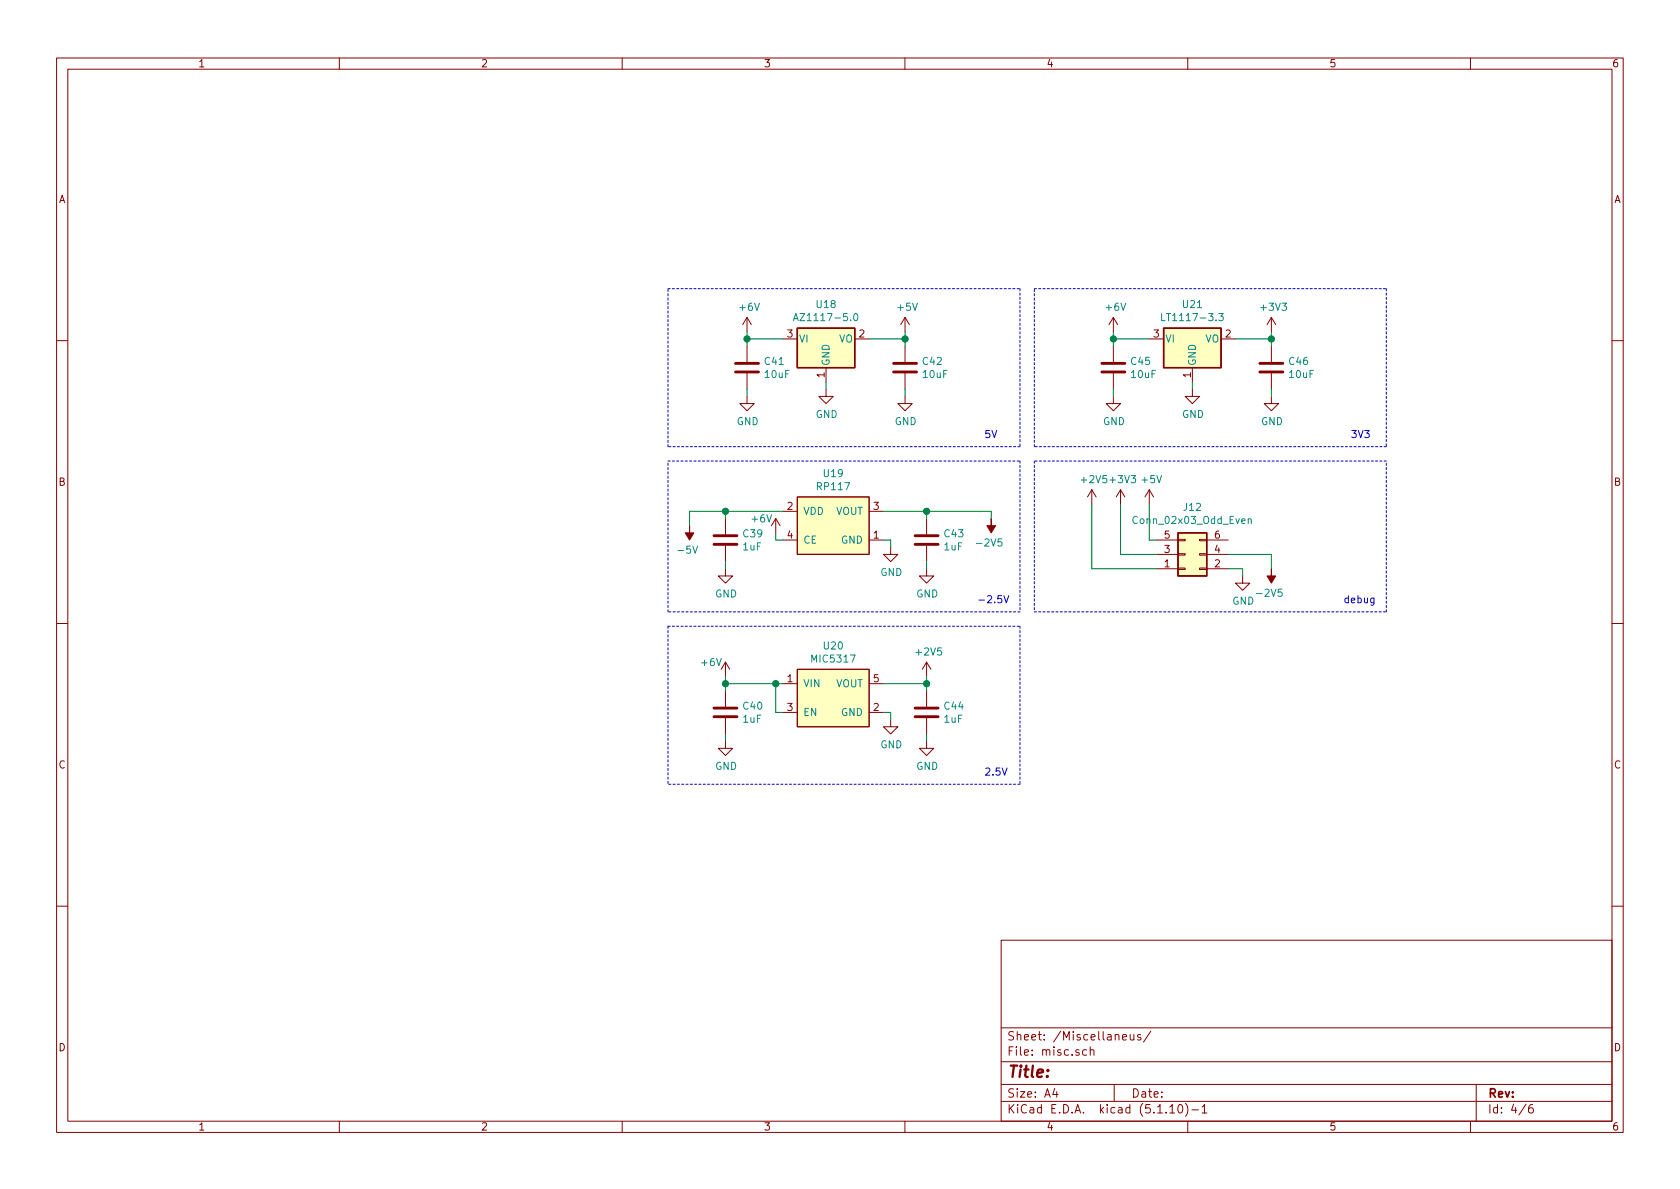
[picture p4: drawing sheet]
EESchema Schematic File Version 4
EELAYER 30 0
EELAYER END
$Descr A4 11693 8268
encoding utf-8
Sheet 4 6
Title ""
Date ""
Rev ""
Comp ""
Comment1 ""
Comment2 ""
Comment3 ""
Comment4 ""
$EndDescr
$Comp
L Regulator_Linear:AZ1117-5.0 U18
U 1 1
P 5750 2350
F 0 "U18" H 5750 2592 50  0000 C CNN
F 1 "AZ1117-5.0" H 5750 2501 50  0000 C CNN
F 2 "Package_TO_SOT_SMD:SOT-223-3_TabPin2" H 5750 2600 50  0001 C CIN
F 3 "https://www.diodes.com/assets/Datasheets/AZ1117.pdf" H 5750 2350 50  0001 C CNN
	1    5750 2350
	1    0    0    -1  
$EndComp
$Comp
L power:+6V #PWR056
U 1 1
P 5200 2300
F 0 "#PWR056" H 5200 2150 50  0001 C CNN
F 1 "+6V" H 5215 2473 50  0000 C CNN
F 2 "" H 5200 2300 50  0001 C CNN
F 3 "" H 5200 2300 50  0001 C CNN
	1    5200 2300
	1    0    0    -1  
$EndComp
Wire Wire Line
	5200 2350 5200 2300
$Comp
L power:GND #PWR059
U 1 1
P 5750 2700
F 0 "#PWR059" H 5750 2450 50  0001 C CNN
F 1 "GND" H 5755 2527 50  0000 C CNN
F 2 "" H 5750 2700 50  0001 C CNN
F 3 "" H 5750 2700 50  0001 C CNN
	1    5750 2700
	1    0    0    -1  
$EndComp
Wire Wire Line
	5750 2650 5750 2700
$Comp
L power:+5V #PWR062
U 1 1
P 6300 2300
F 0 "#PWR062" H 6300 2150 50  0001 C CNN
F 1 "+5V" H 6315 2473 50  0000 C CNN
F 2 "" H 6300 2300 50  0001 C CNN
F 3 "" H 6300 2300 50  0001 C CNN
	1    6300 2300
	1    0    0    -1  
$EndComp
Wire Wire Line
	6300 2350 6300 2300
$Comp
L Device:C C42
U 1 1
P 6300 2550
F 0 "C42" H 6415 2596 50  0000 L CNN
F 1 "10uF" H 6415 2505 50  0000 L CNN
F 2 "Capacitor_SMD:C_0603_1608Metric_Pad1.08x0.95mm_HandSolder" H 6338 2400 50  0001 C CNN
F 3 "~" H 6300 2550 50  0001 C CNN
	1    6300 2550
	1    0    0    -1  
$EndComp
Wire Wire Line
	6300 2350 6300 2400
Connection ~ 6300 2350
$Comp
L Device:C C41
U 1 1
P 5200 2550
F 0 "C41" H 5315 2596 50  0000 L CNN
F 1 "10uF" H 5315 2505 50  0000 L CNN
F 2 "Capacitor_SMD:C_0603_1608Metric_Pad1.08x0.95mm_HandSolder" H 5238 2400 50  0001 C CNN
F 3 "~" H 5200 2550 50  0001 C CNN
	1    5200 2550
	1    0    0    -1  
$EndComp
Wire Wire Line
	5200 2350 5200 2400
Connection ~ 5200 2350
$Comp
L power:GND #PWR057
U 1 1
P 5200 2750
F 0 "#PWR057" H 5200 2500 50  0001 C CNN
F 1 "GND" H 5205 2577 50  0000 C CNN
F 2 "" H 5200 2750 50  0001 C CNN
F 3 "" H 5200 2750 50  0001 C CNN
	1    5200 2750
	1    0    0    -1  
$EndComp
Wire Wire Line
	5200 2700 5200 2750
$Comp
L power:GND #PWR063
U 1 1
P 6300 2750
F 0 "#PWR063" H 6300 2500 50  0001 C CNN
F 1 "GND" H 6305 2577 50  0000 C CNN
F 2 "" H 6300 2750 50  0001 C CNN
F 3 "" H 6300 2750 50  0001 C CNN
	1    6300 2750
	1    0    0    -1  
$EndComp
Wire Wire Line
	6300 2700 6300 2750
Wire Wire Line
	5200 2350 5450 2350
Wire Wire Line
	6050 2350 6300 2350
$Comp
L own:RP117 U?
U 1 1
P 5800 3650
AR Path="/605249CC/6088BF89" Ref="U?"  Part="1" 
AR Path="/60869BAE/6088BF89" Ref="U19"  Part="1" 
F 0 "U19" H 5800 4015 50  0000 C CNN
F 1 "RP117" H 5800 3924 50  0000 C CNN
F 2 "Package_TO_SOT_SMD:SOT-353_SC-70-5_Handsoldering" H 5800 3650 50  0001 C CNN
F 3 "" H 5800 3650 50  0001 C CNN
	1    5800 3650
	1    0    0    -1  
$EndComp
$Comp
L power:-2V5 #PWR?
U 1 1
P 6900 3600
AR Path="/605249CC/6088BF8F" Ref="#PWR?"  Part="1" 
AR Path="/60869BAE/6088BF8F" Ref="#PWR067"  Part="1" 
F 0 "#PWR067" H 6900 3700 50  0001 C CNN
F 1 "-2V5" H 6915 3773 50  0000 C CNN
F 2 "" H 6900 3600 50  0001 C CNN
F 3 "" H 6900 3600 50  0001 C CNN
	1    6900 3600
	-1   0    0    1   
$EndComp
$Comp
L power:GND #PWR?
U 1 1
P 6200 3800
AR Path="/605249CC/6088BF95" Ref="#PWR?"  Part="1" 
AR Path="/60869BAE/6088BF95" Ref="#PWR060"  Part="1" 
F 0 "#PWR060" H 6200 3550 50  0001 C CNN
F 1 "GND" H 6205 3627 50  0000 C CNN
F 2 "" H 6200 3800 50  0001 C CNN
F 3 "" H 6200 3800 50  0001 C CNN
	1    6200 3800
	1    0    0    -1  
$EndComp
Wire Wire Line
	6150 3750 6200 3750
Wire Wire Line
	6200 3750 6200 3800
$Comp
L Device:C C?
U 1 1
P 5050 3750
AR Path="/605249CC/6088BF9D" Ref="C?"  Part="1" 
AR Path="/60869BAE/6088BF9D" Ref="C39"  Part="1" 
F 0 "C39" H 5165 3796 50  0000 L CNN
F 1 "1uF" H 5165 3705 50  0000 L CNN
F 2 "Capacitor_SMD:C_0603_1608Metric_Pad1.08x0.95mm_HandSolder" H 5088 3600 50  0001 C CNN
F 3 "~" H 5050 3750 50  0001 C CNN
	1    5050 3750
	1    0    0    -1  
$EndComp
Wire Wire Line
	5050 3550 5050 3600
Wire Wire Line
	6900 3550 6900 3600
Wire Wire Line
	6150 3550 6450 3550
Wire Wire Line
	6450 3600 6450 3550
Connection ~ 6450 3550
Wire Wire Line
	6450 3550 6900 3550
$Comp
L power:GND #PWR?
U 1 1
P 6450 3950
AR Path="/605249CC/6088BFA9" Ref="#PWR?"  Part="1" 
AR Path="/60869BAE/6088BFA9" Ref="#PWR064"  Part="1" 
F 0 "#PWR064" H 6450 3700 50  0001 C CNN
F 1 "GND" H 6455 3777 50  0000 C CNN
F 2 "" H 6450 3950 50  0001 C CNN
F 3 "" H 6450 3950 50  0001 C CNN
	1    6450 3950
	1    0    0    -1  
$EndComp
Wire Wire Line
	6450 3900 6450 3950
$Comp
L power:GND #PWR?
U 1 1
P 5050 3950
AR Path="/605249CC/6088BFB0" Ref="#PWR?"  Part="1" 
AR Path="/60869BAE/6088BFB0" Ref="#PWR053"  Part="1" 
F 0 "#PWR053" H 5050 3700 50  0001 C CNN
F 1 "GND" H 5055 3777 50  0000 C CNN
F 2 "" H 5050 3950 50  0001 C CNN
F 3 "" H 5050 3950 50  0001 C CNN
	1    5050 3950
	1    0    0    -1  
$EndComp
Wire Wire Line
	5050 3900 5050 3950
Wire Wire Line
	5050 3550 4800 3550
Wire Wire Line
	4800 3550 4800 3650
Connection ~ 5050 3550
Wire Wire Line
	5450 3550 5050 3550
$Comp
L power:+6V #PWR?
U 1 1
P 5400 3700
AR Path="/605249CC/6088BFC1" Ref="#PWR?"  Part="1" 
AR Path="/60869BAE/6088BFC1" Ref="#PWR058"  Part="1" 
F 0 "#PWR058" H 5400 3550 50  0001 C CNN
F 1 "+6V" H 5300 3800 50  0000 C CNN
F 2 "" H 5400 3700 50  0001 C CNN
F 3 "" H 5400 3700 50  0001 C CNN
	1    5400 3700
	1    0    0    -1  
$EndComp
Wire Wire Line
	5450 3750 5400 3750
Wire Wire Line
	5400 3750 5400 3700
$Comp
L own:MIC5317 U?
U 1 1
P 5800 4850
AR Path="/605249CC/6088BFC9" Ref="U?"  Part="1" 
AR Path="/60869BAE/6088BFC9" Ref="U20"  Part="1" 
F 0 "U20" H 5800 5215 50  0000 C CNN
F 1 "MIC5317" H 5800 5124 50  0000 C CNN
F 2 "Package_TO_SOT_SMD:SOT-23-5_HandSoldering" H 5800 4850 50  0001 C CNN
F 3 "" H 5800 4850 50  0001 C CNN
	1    5800 4850
	1    0    0    -1  
$EndComp
$Comp
L power:+6V #PWR?
U 1 1
P 5050 4700
AR Path="/605249CC/6088BFCF" Ref="#PWR?"  Part="1" 
AR Path="/60869BAE/6088BFCF" Ref="#PWR054"  Part="1" 
F 0 "#PWR054" H 5050 4550 50  0001 C CNN
F 1 "+6V" H 4950 4800 50  0000 C CNN
F 2 "" H 5050 4700 50  0001 C CNN
F 3 "" H 5050 4700 50  0001 C CNN
	1    5050 4700
	1    0    0    -1  
$EndComp
$Comp
L power:+2V5 #PWR?
U 1 1
P 6450 4700
AR Path="/605249CC/6088BFD5" Ref="#PWR?"  Part="1" 
AR Path="/60869BAE/6088BFD5" Ref="#PWR065"  Part="1" 
F 0 "#PWR065" H 6450 4550 50  0001 C CNN
F 1 "+2V5" H 6465 4873 50  0000 C CNN
F 2 "" H 6450 4700 50  0001 C CNN
F 3 "" H 6450 4700 50  0001 C CNN
	1    6450 4700
	1    0    0    -1  
$EndComp
$Comp
L power:GND #PWR?
U 1 1
P 6200 5000
AR Path="/605249CC/6088BFDB" Ref="#PWR?"  Part="1" 
AR Path="/60869BAE/6088BFDB" Ref="#PWR061"  Part="1" 
F 0 "#PWR061" H 6200 4750 50  0001 C CNN
F 1 "GND" H 6205 4827 50  0000 C CNN
F 2 "" H 6200 5000 50  0001 C CNN
F 3 "" H 6200 5000 50  0001 C CNN
	1    6200 5000
	1    0    0    -1  
$EndComp
Wire Wire Line
	5450 4950 5400 4950
Wire Wire Line
	5400 4950 5400 4750
Wire Wire Line
	5400 4750 5450 4750
Wire Wire Line
	5050 4700 5050 4750
Wire Wire Line
	6450 4750 6450 4700
Wire Wire Line
	6150 4950 6200 4950
Wire Wire Line
	6200 4950 6200 5000
$Comp
L Device:C C?
U 1 1
P 5050 4950
AR Path="/605249CC/6088BFE8" Ref="C?"  Part="1" 
AR Path="/60869BAE/6088BFE8" Ref="C40"  Part="1" 
F 0 "C40" H 5165 4996 50  0000 L CNN
F 1 "1uF" H 5165 4905 50  0000 L CNN
F 2 "Capacitor_SMD:C_0603_1608Metric_Pad1.08x0.95mm_HandSolder" H 5088 4800 50  0001 C CNN
F 3 "~" H 5050 4950 50  0001 C CNN
	1    5050 4950
	1    0    0    -1  
$EndComp
Wire Wire Line
	5050 4750 5050 4800
Connection ~ 5050 4750
$Comp
L power:GND #PWR?
U 1 1
P 5050 5150
AR Path="/605249CC/6088BFF0" Ref="#PWR?"  Part="1" 
AR Path="/60869BAE/6088BFF0" Ref="#PWR055"  Part="1" 
F 0 "#PWR055" H 5050 4900 50  0001 C CNN
F 1 "GND" H 5055 4977 50  0000 C CNN
F 2 "" H 5050 5150 50  0001 C CNN
F 3 "" H 5050 5150 50  0001 C CNN
	1    5050 5150
	1    0    0    -1  
$EndComp
Wire Wire Line
	5050 5100 5050 5150
$Comp
L Device:C C?
U 1 1
P 6450 4950
AR Path="/605249CC/6088BFF7" Ref="C?"  Part="1" 
AR Path="/60869BAE/6088BFF7" Ref="C44"  Part="1" 
F 0 "C44" H 6565 4996 50  0000 L CNN
F 1 "1uF" H 6565 4905 50  0000 L CNN
F 2 "Capacitor_SMD:C_0603_1608Metric_Pad1.08x0.95mm_HandSolder" H 6488 4800 50  0001 C CNN
F 3 "~" H 6450 4950 50  0001 C CNN
	1    6450 4950
	1    0    0    -1  
$EndComp
Wire Wire Line
	6450 4750 6450 4800
Connection ~ 6450 4750
$Comp
L power:GND #PWR?
U 1 1
P 6450 5150
AR Path="/605249CC/6088BFFF" Ref="#PWR?"  Part="1" 
AR Path="/60869BAE/6088BFFF" Ref="#PWR066"  Part="1" 
F 0 "#PWR066" H 6450 4900 50  0001 C CNN
F 1 "GND" H 6455 4977 50  0000 C CNN
F 2 "" H 6450 5150 50  0001 C CNN
F 3 "" H 6450 5150 50  0001 C CNN
	1    6450 5150
	1    0    0    -1  
$EndComp
Wire Wire Line
	6450 5100 6450 5150
$Comp
L Device:C C?
U 1 1
P 6450 3750
AR Path="/605249CC/6088C006" Ref="C?"  Part="1" 
AR Path="/60869BAE/6088C006" Ref="C43"  Part="1" 
F 0 "C43" H 6565 3796 50  0000 L CNN
F 1 "1uF" H 6565 3705 50  0000 L CNN
F 2 "Capacitor_SMD:C_0603_1608Metric_Pad1.08x0.95mm_HandSolder" H 6488 3600 50  0001 C CNN
F 3 "~" H 6450 3750 50  0001 C CNN
	1    6450 3750
	1    0    0    -1  
$EndComp
Wire Wire Line
	5050 4750 5400 4750
Connection ~ 5400 4750
Wire Wire Line
	6150 4750 6450 4750
Wire Notes Line
	7100 2000 7100 3100
Wire Notes Line
	7100 3100 4650 3100
Wire Notes Line
	4650 3100 4650 2000
Wire Notes Line
	4650 2000 7100 2000
Wire Notes Line
	4650 3200 7100 3200
Wire Notes Line
	7100 3200 7100 4250
Wire Notes Line
	7100 4250 4650 4250
Wire Notes Line
	4650 4250 4650 3200
Wire Notes Line
	4650 4350 7100 4350
Wire Notes Line
	7100 4350 7100 5450
Wire Notes Line
	7100 5450 4650 5450
Wire Notes Line
	4650 4350 4650 5450
Text Notes 6850 3050 0    50   ~ 0
5V
Text Notes 6800 4200 0    50   ~ 0
-2.5V
Text Notes 6850 5400 0    50   ~ 0
2.5V
$Comp
L power:+6V #PWR068
U 1 1
P 7750 2300
F 0 "#PWR068" H 7750 2150 50  0001 C CNN
F 1 "+6V" H 7765 2473 50  0000 C CNN
F 2 "" H 7750 2300 50  0001 C CNN
F 3 "" H 7750 2300 50  0001 C CNN
	1    7750 2300
	1    0    0    -1  
$EndComp
Wire Wire Line
	7750 2350 7750 2300
$Comp
L power:GND #PWR070
U 1 1
P 8300 2700
F 0 "#PWR070" H 8300 2450 50  0001 C CNN
F 1 "GND" H 8305 2527 50  0000 C CNN
F 2 "" H 8300 2700 50  0001 C CNN
F 3 "" H 8300 2700 50  0001 C CNN
	1    8300 2700
	1    0    0    -1  
$EndComp
Wire Wire Line
	8300 2650 8300 2700
Wire Wire Line
	8850 2350 8850 2300
$Comp
L Device:C C46
U 1 1
P 8850 2550
F 0 "C46" H 8965 2596 50  0000 L CNN
F 1 "10uF" H 8965 2505 50  0000 L CNN
F 2 "Capacitor_SMD:C_0603_1608Metric_Pad1.08x0.95mm_HandSolder" H 8888 2400 50  0001 C CNN
F 3 "~" H 8850 2550 50  0001 C CNN
	1    8850 2550
	1    0    0    -1  
$EndComp
Wire Wire Line
	8850 2350 8850 2400
Connection ~ 8850 2350
$Comp
L Device:C C45
U 1 1
P 7750 2550
F 0 "C45" H 7865 2596 50  0000 L CNN
F 1 "10uF" H 7865 2505 50  0000 L CNN
F 2 "Capacitor_SMD:C_0603_1608Metric_Pad1.08x0.95mm_HandSolder" H 7788 2400 50  0001 C CNN
F 3 "~" H 7750 2550 50  0001 C CNN
	1    7750 2550
	1    0    0    -1  
$EndComp
Wire Wire Line
	7750 2350 7750 2400
Connection ~ 7750 2350
$Comp
L power:GND #PWR069
U 1 1
P 7750 2750
F 0 "#PWR069" H 7750 2500 50  0001 C CNN
F 1 "GND" H 7755 2577 50  0000 C CNN
F 2 "" H 7750 2750 50  0001 C CNN
F 3 "" H 7750 2750 50  0001 C CNN
	1    7750 2750
	1    0    0    -1  
$EndComp
Wire Wire Line
	7750 2700 7750 2750
$Comp
L power:GND #PWR072
U 1 1
P 8850 2750
F 0 "#PWR072" H 8850 2500 50  0001 C CNN
F 1 "GND" H 8855 2577 50  0000 C CNN
F 2 "" H 8850 2750 50  0001 C CNN
F 3 "" H 8850 2750 50  0001 C CNN
	1    8850 2750
	1    0    0    -1  
$EndComp
Wire Wire Line
	8850 2700 8850 2750
Wire Wire Line
	7750 2350 8000 2350
Wire Wire Line
	8600 2350 8850 2350
Wire Notes Line
	9650 2000 9650 3100
Wire Notes Line
	9650 3100 7200 3100
Wire Notes Line
	7200 3100 7200 2000
Wire Notes Line
	7200 2000 9650 2000
Text Notes 9400 3050 0    50   ~ 0
3V3\n
$Comp
L power:+3V3 #PWR071
U 1 1
P 8850 2300
F 0 "#PWR071" H 8850 2150 50  0001 C CNN
F 1 "+3V3" H 8865 2473 50  0000 C CNN
F 2 "" H 8850 2300 50  0001 C CNN
F 3 "" H 8850 2300 50  0001 C CNN
	1    8850 2300
	1    0    0    -1  
$EndComp
$Comp
L power:-5V #PWR?
U 1 1
P 4800 3650
AR Path="/605249CC/6088BFBA" Ref="#PWR?"  Part="1" 
AR Path="/60869BAE/6088BFBA" Ref="#PWR052"  Part="1" 
F 0 "#PWR052" H 4800 3750 50  0001 C CNN
F 1 "-5V" H 4815 3823 50  0000 C CNN
F 2 "" H 4800 3650 50  0001 C CNN
F 3 "" H 4800 3650 50  0001 C CNN
	1    4800 3650
	-1   0    0    1   
$EndComp
$Comp
L power:-2V5 #PWR?
U 1 1
P 8850 3950
AR Path="/605249CC/607AEF68" Ref="#PWR?"  Part="1" 
AR Path="/60869BAE/607AEF68" Ref="#PWR075"  Part="1" 
F 0 "#PWR075" H 8850 4050 50  0001 C CNN
F 1 "-2V5" H 8865 4123 50  0000 C CNN
F 2 "" H 8850 3950 50  0001 C CNN
F 3 "" H 8850 3950 50  0001 C CNN
	1    8850 3950
	-1   0    0    1   
$EndComp
$Comp
L power:+2V5 #PWR?
U 1 1
P 7600 3500
AR Path="/605249CC/607AF678" Ref="#PWR?"  Part="1" 
AR Path="/60869BAE/607AF678" Ref="#PWR076"  Part="1" 
F 0 "#PWR076" H 7600 3350 50  0001 C CNN
F 1 "+2V5" H 7615 3673 50  0000 C CNN
F 2 "" H 7600 3500 50  0001 C CNN
F 3 "" H 7600 3500 50  0001 C CNN
	1    7600 3500
	1    0    0    -1  
$EndComp
$Comp
L power:GND #PWR074
U 1 1
P 8650 4000
F 0 "#PWR074" H 8650 3750 50  0001 C CNN
F 1 "GND" H 8655 3827 50  0000 C CNN
F 2 "" H 8650 4000 50  0001 C CNN
F 3 "" H 8650 4000 50  0001 C CNN
	1    8650 4000
	1    0    0    -1  
$EndComp
$Comp
L power:+3V3 #PWR077
U 1 1
P 7800 3500
F 0 "#PWR077" H 7800 3350 50  0001 C CNN
F 1 "+3V3" H 7815 3673 50  0000 C CNN
F 2 "" H 7800 3500 50  0001 C CNN
F 3 "" H 7800 3500 50  0001 C CNN
	1    7800 3500
	1    0    0    -1  
$EndComp
Wire Notes Line
	7200 3200 7200 4250
Wire Notes Line
	7200 4250 9650 4250
Wire Notes Line
	9650 4250 9650 3200
Wire Notes Line
	9650 3200 7200 3200
Text Notes 9350 4200 0    50   ~ 0
debug
$Comp
L Connector_Generic:Conn_02x03_Odd_Even J12
U 1 1
P 8250 3850
F 0 "J12" H 8300 3525 50  0000 C CNN
F 1 "Conn_02x03_Odd_Even" H 8300 3616 50  0000 C CNN
F 2 "Connector_PinHeader_2.54mm:PinHeader_2x03_P2.54mm_Vertical" H 8250 3850 50  0001 C CNN
F 3 "~" H 8250 3850 50  0001 C CNN
	1    8250 3850
	1    0    0    1   
$EndComp
$Comp
L power:+5V #PWR078
U 1 1
P 8000 3500
F 0 "#PWR078" H 8000 3350 50  0001 C CNN
F 1 "+5V" H 8015 3673 50  0000 C CNN
F 2 "" H 8000 3500 50  0001 C CNN
F 3 "" H 8000 3500 50  0001 C CNN
	1    8000 3500
	1    0    0    -1  
$EndComp
Wire Wire Line
	8000 3500 8000 3750
Wire Wire Line
	8000 3750 8050 3750
Wire Wire Line
	8050 3850 7800 3850
Wire Wire Line
	7800 3850 7800 3500
Wire Wire Line
	7600 3950 8050 3950
Wire Wire Line
	7600 3500 7600 3950
Wire Wire Line
	8550 3950 8650 3950
Wire Wire Line
	8650 3950 8650 4000
Wire Wire Line
	8550 3850 8850 3850
Wire Wire Line
	8850 3850 8850 3950
$Comp
L Regulator_Linear:LT1117-3.3 U21
U 1 1
P 8300 2350
F 0 "U21" H 8300 2592 50  0000 C CNN
F 1 "LT1117-3.3" H 8300 2501 50  0000 C CNN
F 2 "Package_TO_SOT_SMD:SOT-223-3_TabPin2" H 8300 2350 50  0001 C CNN
F 3 "https://www.analog.com/media/en/technical-documentation/data-sheets/1117fd.pdf" H 8300 2350 50  0001 C CNN
	1    8300 2350
	1    0    0    -1  
$EndComp
$EndSCHEMATC
